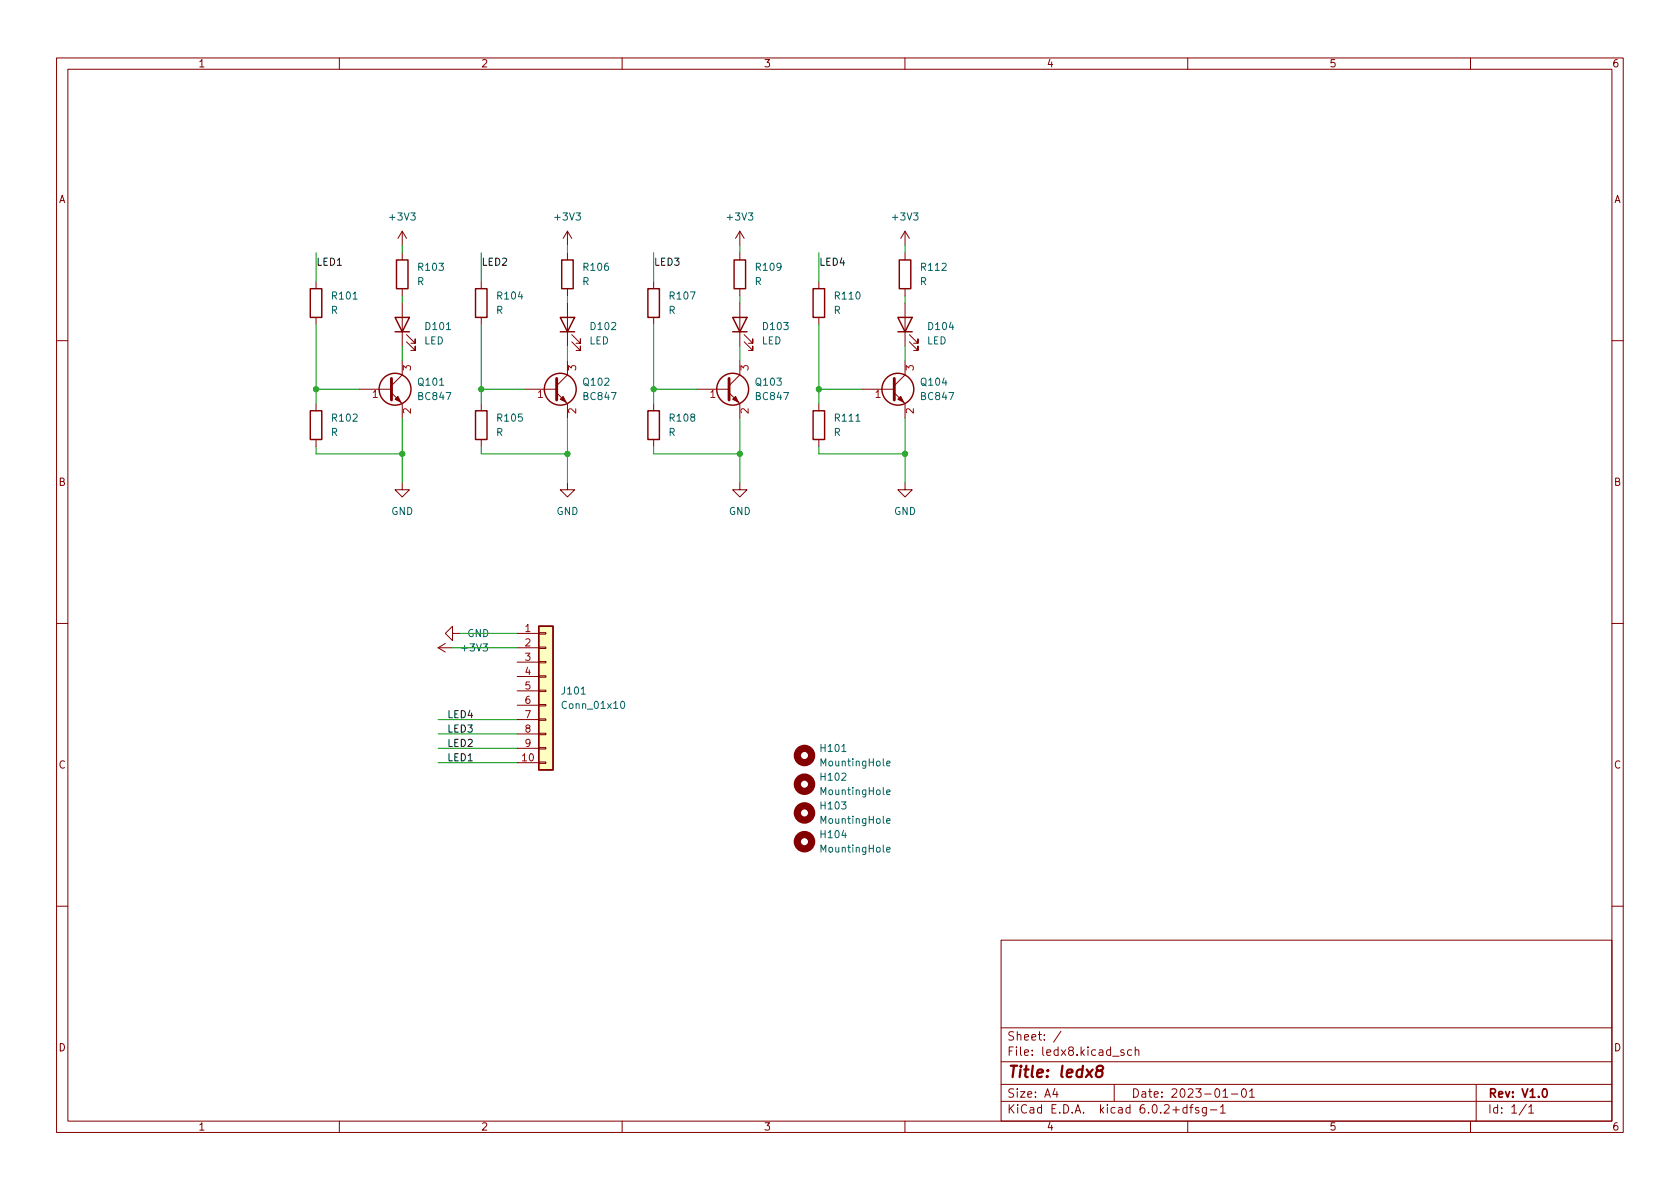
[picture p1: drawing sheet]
<svg xmlns="http://www.w3.org/2000/svg" width="297mm" height="210mm" viewBox="0 0 297 210" stroke-linecap="round" stroke-linejoin="round" font-family="sans-serif">
<g fill="none" stroke="#840000" stroke-width=".18">
<path d="M10 10.2h277v190.1h-277zM12 12.2h273v186.1h-273zM60 10.2v2M110 10.2v2M160 10.2v2M210 10.2v2M260 10.2v2M55.9 49.8v1.2M55.9 56.1v1.3M71.1 40.9v2.5M71.1 44.7v1.3M71.1 51v1.3"/>
<path d="M71.1 53.6v7.6M71.1 40.9l-.7 1.3M71.1 40.9l.8 1.3M71.9 59.2l1.5 1.5v-.8v.8h-.8M85.1 49.8v1.2M85.1 56.1v1.3M100.3 40.9l-.7 1.3M100.3 40.9v2.5M100.3 44.7v1.3M100.3 51v1.3M100.3 53.6v7.6M100.3 40.9l.8 1.3"/>
<path d="M101.1 59.2l1.5 1.5v-.8v.8h-.7M115.6 49.8v1.2M115.6 56.1v1.3M130.8 40.9v2.5M130.8 44.7v1.3M130.8 51v1.3M130.8 53.6v7.6M130.8 40.9l-.8 1.3M130.8 40.9l.8 1.3M131.6 59.2l1.5 1.5v-.8v.8h-.8M144.8 49.8v1.2M144.8 56.1v1.3"/>
<path d="M160 40.9v2.5M160 44.7v1.3M160 51v1.3M160 53.6v7.6M160 40.9l-.7 1.3M160 40.9l.8 1.3M160.8 59.2l1.5 1.5v-.8v.8h-.8M10 60.2h2M55.9 71.4v1.2M55.9 77.7v1.3M63.5 68.8h5.7M69.2 69.5l1.9 1.9v2.5"/>
<path d="M71.1 63.7v2.6l-1.9 1.9M71.9 60.4l1.5 1.6v-.8v.8h-.8M85.1 71.4v1.2M85.1 77.7v1.3M92.7 68.8h5.7M98.4 69.5l1.9 1.9v2.5M100.3 63.7v2.6l-1.9 1.9M101.1 60.4l1.5 1.6v-.8v.8h-.7M115.6 71.4v1.2M115.6 77.7v1.3M123.2 68.8h5.7M128.9 69.5l1.9 1.9v2.5"/>
<path d="M130.8 63.7v2.6l-1.9 1.9M131.6 60.4l1.5 1.6v-.8v.8h-.8M144.8 71.4v1.2M144.8 77.7v1.3M152.4 68.8h5.7M158.1 69.5l1.9 1.9v2.5M160 63.7v2.6l-1.9 1.9M160.8 60.4l1.5 1.6v-.8v.8h-.8M285 60.2h2M71.1 85.3v1.3h1.3l-1.3 1.3-1.3-1.3h1.3M100.3 85.3v1.3h1.3l-1.3 1.3-1.2-1.3h1.2M130.8 85.3v1.3h1.3l-1.3 1.3-1.3-1.3h1.3"/>
<path d="M160 85.3v1.3h1.3l-1.3 1.3-1.3-1.3h1.3M10 110.2h2M77.5 114.5l1.2 .8M77.5 114.5h2.5M78.7 113.8l-1.2 .7M80 112v-1.3l-1.3 1.3 1.3 1.3v-1.3h1.3M91.4 114.5h3.8M91.4 112h3.8M91.4 117.1h3.8M91.4 119.6h3.8M95.2 119.5h1.3v.3h-1.3zM95.2 117h1.3v.2h-1.3z"/>
<path d="M95.2 114.4h1.3v.3h-1.3zM95.2 111.9h1.3v.2h-1.3zM285 110.2h2M91.4 134.9h3.8M91.4 122.2h3.8M91.4 124.7h3.8M91.4 127.2h3.8M91.4 129.8h3.8M91.4 132.3h3.8M95.2 134.7h1.3v.3h-1.3zM95.2 132.2h1.3v.3h-1.3zM95.2 129.7h1.3v.2h-1.3z"/>
<path d="M95.2 127.1h1.3v.3h-1.3zM95.2 124.6h1.3v.2h-1.3zM95.2 122h1.3v.3h-1.3zM10 160.2h2M177 166.3h108v32h-108zM285 160.2h2M60 198.3v2M110 198.3v2M160 198.3v2M177 194.8h108M177 191.8h108M177 187.8h108"/>
<path d="M177 181.8h108M186.5 192.5l-.4 1h1M186.9 193v1M187.6 182.4l-1.3 1.9M197 191.8v3M198.7 185.7l-.3-.1-.3 .2 .1 .3 .5 .1v.4h-.6M200.1 185.7l-.5-.1-.2 .3v.4l.1 .3h.6M200.7 185.8l.2-.2 .4 .1 .1 .9M200.7 185.1v1.5M209.9 195.9l-.5-.1-.3 .3v.4l.2 .3h.6M209.9 195.3v1.5M210 198.3v2"/>
<path d="M210.4 195.8h.5M210.9 195.3l-.3 .2v1.3M211.9 195.9l-.3-.1-.2 .2v.3l.5 .1v.4h-.5M213.3 195.8v1.2l-.3 .3h-.4M213.3 195.9l-.4-.1-.3 .3v.4l.1 .3h.6M214 196.3h1.1M215.8 195.8l.4-.5v1.5M215.8 196.8h.8M216.2 193l.4-.5v1.5M216.2 194h.9M217.7 193.5h1.2M219.7 192.6l.2-.1a.81 .81 0 0 1 .5 .7 .81 .81 0 0 1-.3 .8h-.1a.81 .81 0 0 1-.6-.6 .81 .81 0 0 1 .3-.8z"/>
<path d="M220.9 193l.5-.5v1.5M220.9 194h.9M260 198.3v2M261 191.8v6.5M269.9 195.3l-1.3 1.9M270.3 195.8l.4-.5v1.5M270.3 196.8h.9"/>
</g>
<path d="M272.9 192.6l.2-.1a.8 .8 0 0 1 .5 .8 .8 .8 0 0 1-.5 .7 1 1 0 0 1-.2-1.4z" fill="none" stroke="#840000" stroke-width=".3"/>
<path d="M194.2 189.3l-.2-.2a.44 .44 0 0 1 .3-.6l.6 .1 .1 .3a.66 .66 0 0 1-.8 .4 .65 .65 0 0 0-.3 1.1 .65 .65 0 0 0 .9-.1 .65 .65 0 0 0 0-.9l-.2-.1" fill="none" stroke="#840000" stroke-width=".4"/>
<g fill="none" stroke="#840000" stroke-width=".25">
<path d="M54.9 51h2v5.1h-2zM69.8 56.1h2.6l-1.3 2.6zM69.8 58.7h2.6M70.1 46h2v5h-2zM84.1 51h2v5.1h-2zM99.1 56.1h2.5l-1.3 2.6zM99.1 58.7h2.5M99.3 46h2v5h-2zM114.6 51h2v5.1h-2zM129.5 56.1h2.6l-1.3 2.6zM129.5 58.7h2.6M129.8 46h2v5h-2z"/>
<path d="M143.8 51h2v5.1h-2zM158.7 56.1h2.6l-1.3 2.6zM158.7 58.7h2.6M159 46h2v5h-2zM54.9 72.6h2v5.1h-2zM84.1 72.6h2v5.1h-2zM114.6 72.6h2v5.1h-2zM143.8 72.6h2v5.1h-2zM95.2 110.7h2.6v25.4h-2.6z"/>
<circle cx="69.8" cy="68.8" r="2.82"/>
<circle cx="99.1" cy="68.8" r="2.82"/>
<circle cx="129.5" cy="68.8" r="2.82"/>
<circle cx="158.7" cy="68.8" r="2.82"/>
</g>
<g fill="none" stroke="#840000" stroke-width="1.3">
<circle cx="142.2" cy="133.6" r="1.27"/>
<circle cx="142.2" cy="138.7" r="1.27"/>
<circle cx="142.2" cy="148.8" r="1.27"/>
<circle cx="142.2" cy="143.8" r="1.27"/>
</g>
<path d="M109.9 124.1l.1-.1a.68 .68 0 0 1 .5 .6 .68 .68 0 0 1-.5 .7 .84 .84 0 0 1-.1-1.2zM156.8 135l.6-.1-.1-.2-.3-.1-.2 .2v.6h.5M156.8 145.2l.6-.1-.1-.3h-.3l-.2 .1v.6h.5M156.8 150.3l.6-.2-.1-.2-.3-.1-.2 .2v.6h.5M156.8 140.1l.6-.1-.1-.3h-.3l-.2 .2v.6h.5" fill="none" stroke="#006464" stroke-width=".18"/>
<path d="M69.2 66.9v3.8M98.4 66.9v3.8M128.9 66.9v3.8M158.1 66.9v3.8" fill="none" stroke="#840000" stroke-width=".51"/>
<g fill="#840000" stroke="#840000" stroke-width=".18">
<path d="M99.1 70.6l.5-.5 .5 1z"/>
<path d="M69.8 70.6l.6-.5 .5 1z"/>
<path d="M158.7 70.6l.6-.5 .5 1z"/>
<path d="M130 70.1l.6 1-1.1-.5z"/>
</g>
<path d="M95.2 110.7h2.6v25.4h-2.6z" fill="#ffffc2" stroke="#ffffc2" stroke-width=".18"/>
<g fill="none" stroke="#009600" stroke-width=".18">
<path d="M55.9 44.7v5.1M55.9 57.4v14M71.1 43.4v1.3M71.1 52.3v1.3M85.1 44.7v5.1M85.1 57.4v14M100.3 43.4v1.3M100.3 52.3v1.3M115.6 44.7v5.1M115.6 57.4v14M130.8 43.4v1.3M130.8 52.3v1.3"/>
<path d="M144.8 44.7v5.1M144.8 57.4v14M160 43.4v1.3M160 52.3v1.3M55.9 79v1.3h15.2M55.9 68.8h7.6M71.1 61.2v2.5M71.1 73.9v11.4M85.1 79v1.3h15.2M85.1 68.8h7.6M100.3 61.2v2.5M100.3 73.9v11.4"/>
<path d="M115.6 79v1.3h15.2M115.6 68.8h7.6M130.8 61.2v2.5M130.8 73.9v11.4M144.8 79v1.3h15.2M144.8 68.8h7.6M160 61.2v2.5M160 73.9v11.4M80 114.5h11.4M81.3 112h10.1M77.5 127.2h13.9M77.5 129.8h13.9"/>
<path d="M77.5 134.9h13.9M77.5 132.3h13.9"/>
</g>
<g fill="#009600" stroke="#009600" stroke-width=".18">
<circle cx="160" cy="80.3" r=".46"/>
<circle cx="144.8" cy="68.8" r=".46"/>
<circle cx="130.8" cy="80.3" r=".46"/>
<circle cx="115.6" cy="68.8" r=".46"/>
<circle cx="55.9" cy="68.8" r=".46"/>
<circle cx="100.3" cy="80.3" r=".46"/>
<circle cx="71.1" cy="80.3" r=".46"/>
<circle cx="85.1" cy="68.8" r=".46"/>
</g>
<text font-size="2.8" fill="#840000" x="178" y="190.6">Title: ledx8</text>
<g font-size="2.1" fill="#840000">
<text x="178" y="184">Sheet: /</text>
<text x="178" y="186.7">File: ledx8.kicad_sch</text>
<text x="178" y="196.9">KiCad E.D.A. kicad 6.0.2+dfsg-1</text>
<text x="178" y="194.1">Size: A4</text>
<text x="200" y="194.1">Date: 2023-01-01</text>
<text x="263" y="194.1">Rev: V1.0</text>
<text x="263" y="196.9">Id: 1/1</text>
</g>
<g font-size="1.8" fill="#840000">
<text x="35" y="11.9">1</text>
<text x="85" y="11.9">2</text>
<text x="135" y="11.9">3</text>
<text x="185" y="11.9">4</text>
<text x="235" y="11.9">5</text>
<text x="285" y="11.9">6</text>
<text x="10.3" y="35.9">A</text>
<text x="285.3" y="35.9">A</text>
<text x="10.3" y="85.9">B</text>
<text x="285.3" y="85.9">B</text>
<text x="10.3" y="135.9">C</text>
<text x="285.3" y="135.9">C</text>
<text x="10.3" y="185.9">D</text>
<text x="285.3" y="185.9">D</text>
<text x="35" y="199.9">1</text>
<text x="85" y="199.9">2</text>
<text x="135" y="199.9">3</text>
<text x="185" y="199.9">4</text>
<text x="235" y="199.9">5</text>
<text x="285" y="199.9">6</text>
</g>
<g font-size="1.8" fill="#006464">
<text x="69" y="39">+3V3</text>
<text x="98.2" y="39">+3V3</text>
<text x="128.7" y="39">+3V3</text>
<text x="157.9" y="39">+3V3</text>
<text x="74.1" y="47.9">R103</text>
<text x="103.3" y="47.9">R106</text>
<text x="133.8" y="47.9">R109</text>
<text x="163" y="47.9">R112</text>
<text x="58.8" y="53">R101</text>
<text x="73.7" y="50.4">R</text>
<text x="88" y="53">R104</text>
<text x="102.9" y="50.4">R</text>
<text x="118.5" y="53">R107</text>
<text x="133.4" y="50.4">R</text>
<text x="147.7" y="53">R110</text>
<text x="162.6" y="50.4">R</text>
<text x="58.5" y="55.5">R</text>
<text x="75.3" y="58.4">D101</text>
<text x="87.7" y="55.5">R</text>
<text x="104.6" y="58.4">D102</text>
<text x="118.2" y="55.5">R</text>
<text x="135" y="58.4">D103</text>
<text x="147.4" y="55.5">R</text>
<text x="164.2" y="58.4">D104</text>
<text x="75" y="60.9">LED</text>
<text x="104.2" y="60.9">LED</text>
<text x="134.7" y="60.9">LED</text>
<text x="163.9" y="60.9">LED</text>
<text x="74.1" y="68.2">Q101</text>
<text x="74.1" y="70.7">BC847</text>
<text x="103.3" y="68.2">Q102</text>
<text x="103.3" y="70.7">BC847</text>
<text x="133.7" y="68.2">Q103</text>
<text x="133.8" y="70.7">BC847</text>
<text x="163" y="68.2">Q104</text>
<text x="163" y="70.7">BC847</text>
<text x="58.5" y="77.1">R</text>
<text x="58.8" y="74.5">R102</text>
<text x="87.7" y="77.1">R</text>
<text x="88" y="74.5">R105</text>
<text x="118.2" y="77.1">R</text>
<text x="118.5" y="74.5">R108</text>
<text x="147.4" y="77.1">R</text>
<text x="147.7" y="74.5">R111</text>
<text x="69.2" y="91.1">GND</text>
<text x="98.4" y="91.1">GND</text>
<text x="128.8" y="91.1">GND</text>
<text x="158.1" y="91.1">GND</text>
<text x="82.6" y="112.6">GND</text>
<text x="81.8" y="115.2">+3V3</text>
<text x="99.5" y="122.8">J101</text>
<text x="99.7" y="125.3">Conn_01x10</text>
<text x="145.2" y="133">H101</text>
<text x="145.3" y="135.5">MountingHole</text>
<text x="145.2" y="143.1">H103</text>
<text x="145.2" y="138">H102</text>
<text x="145.3" y="140.6">MountingHole</text>
<text x="145.2" y="148.2">H104</text>
<text x="145.3" y="145.7">MountingHole</text>
<text x="145.3" y="150.7">MountingHole</text>
</g>
<g font-size="1.8" fill="#0f0f0f">
<text x="55.9" y="47">LED1</text>
<text x="85.1" y="47">LED2</text>
<text x="115.6" y="47">LED3</text>
<text x="144.8" y="47">LED4</text>
<text x="79.3" y="127">LED4</text>
<text x="79.3" y="129.5">LED3</text>
<text x="79.3" y="132.1">LED2</text>
<text x="79.3" y="134.6">LED1</text>
</g>
<g font-size="1.8" fill="#a90000">
<text x="72.6" y="65.5" transform="rotate(-90 72.6 65.5)">3</text>
<text x="101.9" y="65.5" transform="rotate(-90 101.9 65.5)">3</text>
<text x="132.3" y="65.5" transform="rotate(-90 132.3 65.5)">3</text>
<text x="161.5" y="65.5" transform="rotate(-90 161.5 65.5)">3</text>
<text x="65.9" y="70.4">1</text>
<text x="95.1" y="70.4">1</text>
<text x="125.6" y="70.4">1</text>
<text x="154.8" y="70.4">1</text>
<text x="72.6" y="73.1" transform="rotate(-90 72.6 73.1)">2</text>
<text x="101.9" y="73.1" transform="rotate(-90 101.9 73.1)">2</text>
<text x="132.3" y="73.1" transform="rotate(-90 132.3 73.1)">2</text>
<text x="161.5" y="73.1" transform="rotate(-90 161.5 73.1)">2</text>
<text x="92.9" y="111.8">1</text>
<text x="92.9" y="114.3">2</text>
<text x="92.9" y="116.8">3</text>
<text x="92.9" y="119.4">4</text>
<text x="92.9" y="121.9">5</text>
<text x="92.9" y="124.5">6</text>
<text x="92.9" y="127">7</text>
<text x="92.9" y="129.5">8</text>
<text x="92.4" y="134.6">10</text>
<text x="92.9" y="132.1">9</text>
</g>
</svg>
